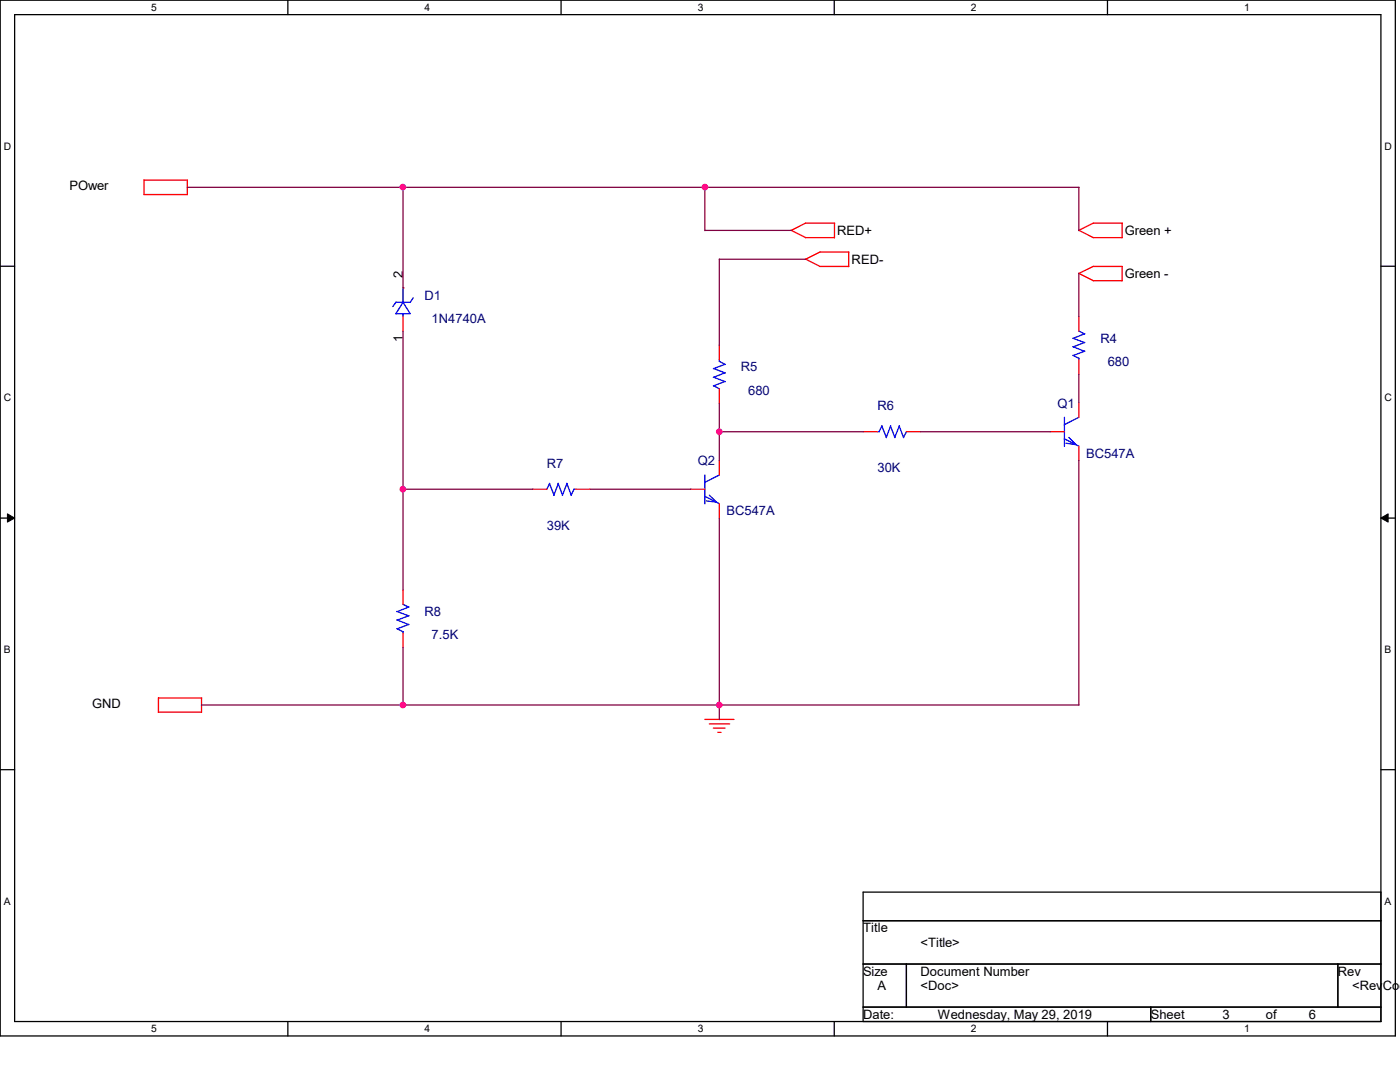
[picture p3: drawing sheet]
<svg xmlns="http://www.w3.org/2000/svg" width="279mm" height="216mm" viewBox="0 0 279 216" stroke-linecap="round" stroke-linejoin="round" font-family="sans-serif">
<path d="M0 0h278.5v206.7h-278.5zM2.9 2.9h272.7v200.9h-272.7z" fill="none" stroke="#000" stroke-width=".25"/>
<g fill="#fff">
<path d="M30.2 .3h1.1v2.3h-1.1z"/>
<path d="M30.2 204.1h1.1v2.3h-1.1z"/>
</g>
<path d="M57.4 0v2.9M57.4 203.8v2.9" fill="none" stroke="#000" stroke-width=".25"/>
<g fill="#fff">
<path d="M84.7 .3h1.1v2.3h-1.1z"/>
<path d="M84.7 204.1h1.1v2.3h-1.1z"/>
</g>
<path d="M112 0v2.9M112 203.8v2.9" fill="none" stroke="#000" stroke-width=".25"/>
<g fill="#fff">
<path d="M139.2 .3h1.1v2.3h-1.1z"/>
<path d="M139.2 204.1h1.1v2.3h-1.1z"/>
</g>
<path d="M166.5 0v2.9M166.5 203.8v2.9" fill="none" stroke="#000" stroke-width=".25"/>
<g fill="#fff">
<path d="M193.8 .3h1.1v2.3h-1.1z"/>
<path d="M193.8 204.1h1.1v2.3h-1.1z"/>
</g>
<path d="M221 0v2.9M221 203.8v2.9" fill="none" stroke="#000" stroke-width=".25"/>
<g fill="#fff">
<path d="M248.3 .3h1.1v2.3h-1.1z"/>
<path d="M248.3 204.1h1.1v2.3h-1.1z"/>
<path d="M.8 28h1.4v2.3h-1.4z"/>
<path d="M276.3 28h1.4v2.3h-1.4z"/>
<path d="M.8 78.2h1.4v2.3h-1.4z"/>
<path d="M276.3 78.2h1.4v2.3h-1.4z"/>
</g>
<path d="M0 53.1h2.9M275.6 53.1h2.9" fill="none" stroke="#000" stroke-width=".25"/>
<g fill="#fff">
<path d="M.8 128.5h1.3v2.2h-1.3z"/>
<path d="M276.3 128.5h1.3v2.2h-1.3z"/>
</g>
<path d="M0 103.4h2.9M275.6 103.4h2.9" fill="none" stroke="#000" stroke-width=".25"/>
<path d="M1.5 102.5l1.4 .9-1.4 .8zM275.6 103.4l1.4-.9v1.7z" fill="#000" stroke="#000" stroke-width=".2"/>
<g fill="#fff">
<path d="M.8 178.7h1.3v2.2h-1.3z"/>
<path d="M276.3 178.7h1.3v2.2h-1.3z"/>
</g>
<path d="M0 153.6h2.9M275.6 153.6h2.9M172.3 178h103.3v25.8h-103.3zM172.3 183.7h103.3M172.3 192.4h103.3M180.9 192.4v8.6M267 192.4v8.6M172.3 201h103.3M229.7 201v2.8" fill="none" stroke="#000" stroke-width=".25"/>
<g fill="none" stroke="#f00" stroke-width=".25">
<path d="M28.7 38.8h8.7M37.4 35.9v3M37.4 35.9h-8.7v2.9M80.4 57.4h.1M157.9 45.9l2.9 1.5M160.7 47.4h5.8M160.7 51.7l3 1.5M160.8 44.5h5.8M160.8 44.5l-2.9 1.5M163.6 53.2h5.8M163.7 50.3h5.7M163.7 50.2l-2.9 1.5"/>
<path d="M166.5 44.5v3M169.4 50.3v2.9M215.3 54.5l2.9 1.5M218.1 47.4h5.8M218.2 53.2h5.8M218.2 44.5h5.8M218.2 53.1l-2.9 1.5M218.2 44.5l-2.9 1.5 2.9 1.4M223.9 44.5v3M223.9 53.2v2.8h-5.8M80.4 63.2v2.9M143.6 68.9v2.9"/>
<path d="M143.6 77.6v2.8M215.3 63.2v2.9M215.3 71.8v2.9M106.3 97.6h2.8M114.9 97.6h2.8M137.8 97.6h2.9M143.6 91.9v2.9M172.3 86.1h2.8M180.9 86.1h2.8M209.6 86.1h2.8M215.3 80.4v2.9M215.3 89v2.9"/>
<path d="M80.4 117.7v2.9M143.6 100.5v2.9M31.6 139.3h8.7M31.6 139.2v2.9M40.2 139.3v2.9M80.4 126.3v2.9M31.6 142.1h8.6M140.7 143.6h5.8M141.6 144.4h4M142.4 145.3h2.3M143.3 146.1h.6"/>
</g>
<g fill="none" stroke="#00f" stroke-width=".25">
<path d="M80.4 57.4v2.9M82.5 59.4l-.6 .9M79 60.3h2.9M79 60.3l-.6 .9M80.4 60.3l1.5 2.3h-2.9zM80.4 62.6v.6M142.4 73.5l2.3 .9M142.4 75.3l2.3 .9M142.4 77l1.2 .6M143.6 72.1l1.1 .6M143.6 71.8v.3M144.7 72.7l-2.3 .9"/>
<path d="M144.7 74.4l-2.3 .9M144.7 76.1l-2.3 .9M214.1 70.9l1.2 .6M214.1 69.2l2.4 .9M214.1 67.5l2.4 .9M215.3 66l1.2 .6M215.3 71.5v.3M216.5 70.1l-2.3 .9M216.5 68.3l-2.3 .9M216.5 66.6l-2.3 .9M109.6 96.4l1 2.4M109.7 96.5l-.6 1.2"/>
<path d="M111.4 96.4l.9 2.4M111.4 96.5l-.9 2.3M113.1 96.4l.9 2.4M113.2 96.5l-1 2.3M114.5 97.6h.4M114.6 97.6l-.6 1.2M140.6 99l3 1.5M140.7 94.8v5.7M141.6 98.8l1.4 1.4-2-.3M143.6 94.8l-3 1.5M175.1 86.1h.4M176 85l.9 2.3"/>
<path d="M176 85l-.6 1.1M177.7 85l.9 2.3M177.8 85l-.9 2.3M179.5 85l.8 2.3M179.5 85l-.9 2.3M180.9 86.1l-.6 1.2M212.4 87.5l2.9 1.5M212.4 83.3v5.8M213.3 87.3l1.5 1.4-2.1-.3M215.3 83.3l-2.9 1.5M79.2 125.4l1.2 .7M79.2 123.7l2.4 .9"/>
<path d="M79.2 122l2.4 .9M80.4 120.6l1.2 .6M80.4 126v.3M81.6 124.6l-2.4 .9M81.6 122.9l-2.4 .8M81.6 121.1l-2.4 .9"/>
</g>
<g fill="none" stroke="#800040" stroke-width=".25">
<path d="M37.4 37.4h177.9M80.4 37.4v20.1M140.7 37.4v8.6M215.3 37.4v8.6M140.7 46h17.2M143.6 51.7v17.2M143.6 51.7h17.2M215.3 54.6v8.6M80.4 66.1v51.7M215.3 74.6v5.8M80.4 97.6h25.9M117.7 97.6h20.2"/>
<path d="M143.6 80.4v11.5M143.6 86.1h28.7M183.7 86.1h25.9M215.3 91.9v48.8M143.6 103.4v40.2M80.4 129.2v11.5M40.2 140.7h175.1"/>
</g>
<g fill="#f0f" stroke="#f0f" stroke-width=".25">
<circle cx="80.4" cy="37.3" r=".55"/>
<circle cx="140.7" cy="37.3" r=".55"/>
<circle cx="80.4" cy="97.6" r=".55"/>
<circle cx="143.6" cy="86.1" r=".55"/>
<circle cx="143.6" cy="140.7" r=".55"/>
<circle cx="80.4" cy="140.7" r=".55"/>
</g>
<g font-size="2.6">
<text x="13.8" y="38">POwer</text>
<text x="167.1" y="46.9">RED+</text>
<text x="224.5" y="46.9">Green +</text>
<text x="170" y="52.6">RED-</text>
<text x="80.4" y="55.5" transform="rotate(-90 80.4 55.5)">2</text>
<text x="224.5" y="55.5">Green -</text>
<text x="80.4" y="68.2" transform="rotate(-90 80.4 68.2)">1</text>
<text x="18.4" y="141.3">GND</text>
<text x="172.3" y="186.1">Title</text>
<text x="183.7" y="188.9">&lt;Title&gt;</text>
<text x="172.3" y="194.7">Size</text>
<text x="175.1" y="197.6">A</text>
<text x="183.7" y="197.6">&lt;Doc&gt;</text>
<text x="183.7" y="194.7">Document Number</text>
<text x="267" y="194.7">Rev</text>
<text x="269.8" y="197.6">&lt;RevCod</text>
<text x="172.3" y="203.3">Date:</text>
<text x="187.2" y="203.3">Wednesday, May 29, 2019</text>
<text x="229.7" y="203.3">Sheet</text>
<text x="244" y="203.3">3</text>
<text x="252.6" y="203.3">of</text>
<text x="261.2" y="203.3">6</text>
</g>
<g font-size="2.6" fill="#000080">
<text x="84.7" y="59.8">D1</text>
<text x="86.1" y="64.4">1N4740A</text>
<text x="219.6" y="68.4">R4</text>
<text x="147.9" y="74.1">R5</text>
<text x="221.1" y="73">680</text>
<text x="149.3" y="78.7">680</text>
<text x="175.1" y="81.9">R6</text>
<text x="211" y="81.3">Q1</text>
<text x="109.1" y="93.3">R7</text>
<text x="139.3" y="92.8">Q2</text>
<text x="175.1" y="94.2">30K</text>
<text x="216.7" y="91.4">BC547A</text>
<text x="109.1" y="105.7">39K</text>
<text x="145" y="102.8">BC547A</text>
<text x="84.7" y="122.9">R8</text>
<text x="86.1" y="127.5">7.5K</text>
</g>
<g font-size="2.1">
<text x="30.2" y="2.2">5</text>
<text x="84.7" y="2.2">4</text>
<text x="139.2" y="2.2">3</text>
<text x="193.8" y="2.2">2</text>
<text x="248.3" y="2.2">1</text>
<text x=".8" y="29.8">D</text>
<text x="276.3" y="29.8">D</text>
<text x=".8" y="80.1">C</text>
<text x="276.3" y="80.1">C</text>
<text x=".8" y="130.3">B</text>
<text x="276.3" y="130.3">B</text>
<text x=".8" y="180.5">A</text>
<text x="276.3" y="180.5">A</text>
<text x="30.2" y="206">5</text>
<text x="84.7" y="206">4</text>
<text x="139.2" y="206">3</text>
<text x="193.8" y="206">2</text>
<text x="248.3" y="206">1</text>
</g>
</svg>
